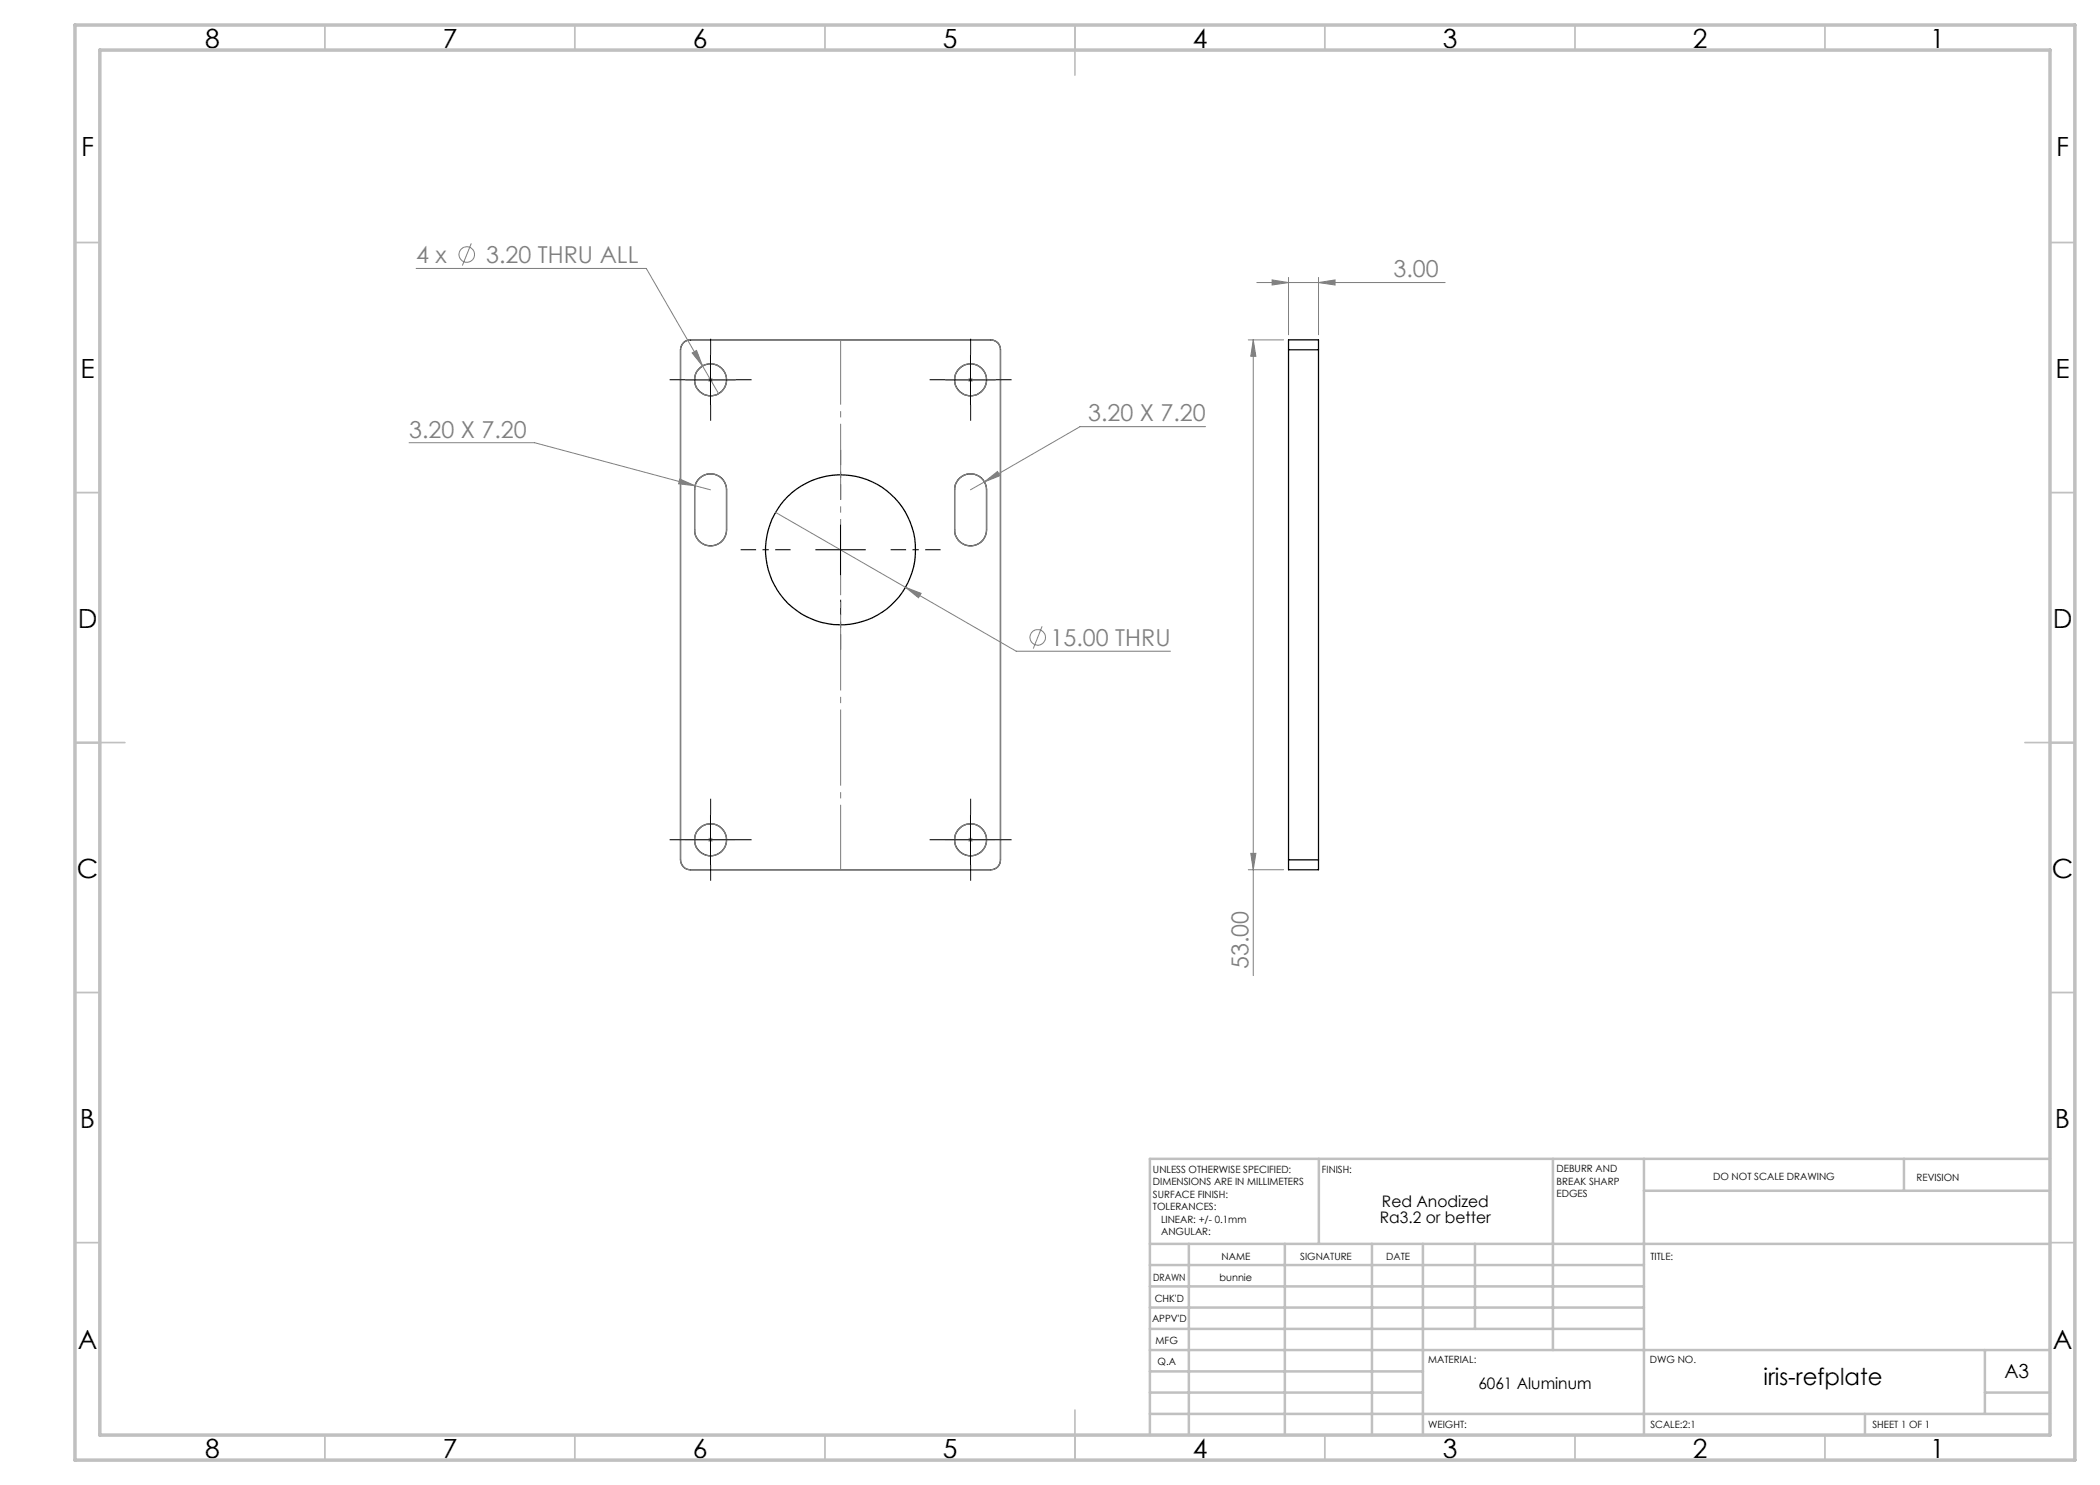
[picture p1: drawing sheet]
<svg xmlns="http://www.w3.org/2000/svg" width="420mm" height="297mm" viewBox="0 0 420 297" stroke-linecap="round" stroke-linejoin="round" font-family="sans-serif">
<g fill="none" stroke="#000" stroke-width=".25">
<path d="M136.7 68.5a1.91 1.91 0 0 1 1.4-.5h60a1.93 1.93 0 0 1 2 2v102a1.93 1.93 0 0 1-2 2h-60a1.99 1.99 0 0 1-2-2v-102l.2-.8zM257.7 70v-2h6v2M257.7 70h6M257.7 70v102M263.7 70v102M139.9 95.6a3.2 3.2 0 0 1 3.5-.6 3.2 3.2 0 0 1 1.9 3v8a3.2 3.2 0 0 1-3.2 3.2 3.2 3.2 0 0 1-3.2-3.2v-8a2.99 2.99 0 0 1 1-2.4zM191.9 95.6a3.2 3.2 0 0 1 3.5-.6 3.2 3.2 0 0 1 1.9 3v8a3.2 3.2 0 0 1-3.2 3.2 3.2 3.2 0 0 1-3.2-3.2v-8a2.99 2.99 0 0 1 1-2.4zM257.7 172v2h6v-2M257.7 172h6"/>
<circle cx="142.1" cy="75.9" r="3.2"/>
<circle cx="194.1" cy="75.9" r="3.2"/>
<circle cx="168.1" cy="110" r="15"/>
<circle cx="142.1" cy="168" r="3.2"/>
<circle cx="194.1" cy="168" r="3.2"/>
</g>
<g fill="none" stroke="#808080" stroke-width=".2">
<path d="M83.2 53.7h46.1l11.2 19.5M94.3 48.7l-1.8 4.4M251.4 56.5h37.6M254.4 56l3.3 .5-3.3 .5zM257.7 55.5v11.5M263.7 56.5l3.3-.5v1zM263.7 55.5v11.5M138.4 70.6l.9-.5 1.2 3.1zM140.5 73.2l3.2 5.5M141.6 76h1M141.7 75.6l.8 .7M142.1 75.5v1"/>
<path d="M142.5 75.6l-.8 .7M193.6 76h1M193.7 75.6l.8 .7M194.1 75.5v1M194.5 75.6l-.8 .7M249.7 68h7M250.6 68l.6 3.3h-1zM250.6 68v127.1M81.8 88.5h25.1l32.1 8.7M136 95.8l3 1.4-3.3-.4zM139 97.2l3.1 .8M196.9 96.4l2.6-2.1 .5 .8z"/>
<path d="M196.9 96.4l-2.8 1.6M241.1 85.3h-25.1l-19.1 11.1M155.1 102.5l48.1 27.7h30.9M181.1 117.5l3.1 1.2-.5 .9zM208.4 125.3l-1.7 4.4M141.6 168h1M141.7 167.6l.8 .7M142.1 167.5v1M142.5 167.6l-.8 .7M193.6 168h1M193.7 167.6l.8 .7M194.1 167.5v1"/>
<path d="M194.5 167.6l-.8 .7M249.7 174h7M250.2 170.7h1l-.6 3.3z"/>
<circle cx="93.3" cy="50.9" r="1.56"/>
<circle cx="207.5" cy="127.5" r="1.55"/>
</g>
<g fill="none" stroke="#808080" stroke-width=".25">
<path d="M136.8 68.5l1.1-.5h60.2a1.92 1.92 0 0 1 2 2v102a1.92 1.92 0 0 1-2 2h-60a1.98 1.98 0 0 1-2-2v-102a1.99 1.99 0 0 1 .7-1.5zM139.7 95.8a3.2 3.2 0 0 1 3.5-.8 3.2 3.2 0 0 1 2.1 3v8a3.2 3.2 0 0 1-3.2 3.2 3.2 3.2 0 0 1-3.2-3.2v-8a2.97 2.97 0 0 1 .8-2.2zM191.7 95.8a3.2 3.2 0 0 1 3.5-.8 3.2 3.2 0 0 1 2.1 3v8a3.2 3.2 0 0 1-3.2 3.2 3.2 3.2 0 0 1-3.2-3.2v-8a2.97 2.97 0 0 1 .8-2.2z"/>
<circle cx="142.1" cy="76" r="3.2"/>
<circle cx="194.1" cy="76" r="3.2"/>
<circle cx="142.1" cy="168" r="3.2"/>
<circle cx="194.1" cy="168" r="3.2"/>
</g>
<g fill="none" stroke="#000" stroke-width=".2" stroke-dasharray="15.2 1.3 1.3 1.3" stroke-linecap="butt">
<path d="M137.1 76h-3.2M142.1 71v-3.2M147.1 76h3.2M189.1 76h-3.2M194.1 71v-3.2M199.1 76h3.2M142.1 81v3.2M194.1 81v3.2M137.1 168h-3.2M142.1 163v-3.2M142.1 173v3.2M147.1 168h3.2"/>
<path d="M189.1 168h-3.2M194.1 163v-3.2M194.1 173v3.2M199.1 168h3.2"/>
</g>
<path d="M168.1 100v-10M158.1 110h-10M168.1 120v10M178.1 110h10" fill="none" stroke="#000" stroke-width=".2" stroke-dasharray="15.2 1.3 1.3 1.3" stroke-dashoffset="12.1" stroke-linecap="butt"/>
<path d="M168.1 68v106" fill="none" stroke="#808080" stroke-width=".2" stroke-dasharray="15.2 1.3 1.3 1.3" stroke-dashoffset="2.2" stroke-linecap="butt"/>
<g fill="none" stroke="#c0c0c0" stroke-width=".35">
<path d="M65 5v5M115 5v5M165 5v5M215 5v10M265 5v5M315 5v5M365 5v5M15 48.5h5M410 48.5h5M15 98.5h5M410 98.5h5M15 148.5h10"/>
<path d="M405 148.5h10M15 198.5h5M410 198.5h5M15 248.5h5M410 248.5h5M65 287v5M115 287v5M165 287v5M215 282v10M265 287v5M315 287v5M365 287v5"/>
</g>
<g fill="none" stroke="#c0c0c0" stroke-width=".5">
<path d="M263.8 231.8v17M310.6 231.8v38.2M328.8 231.8v55.2M328.8 238.2h81.2M380.8 231.8v6.4M410 231.8h-180v55.2M230 248.8h180M230 257.3h98.8M230 253h98.8M237.8 248.8v38.2M257 248.8v38.2M274.4 248.8v38.2"/>
<path d="M284.6 248.8v38.2M295 248.8v17M230 265.8h98.8M230 261.5h98.8M230 278.5h54.6M230 274.3h54.6M230 270h180M397 278.5h13M397 270v12.8M230 282.8h180M373 282.8v4.2"/>
</g>
<path d="M15 5h400v287h-400zM20 10h390v277h-390z" fill="none" stroke="#c0c0c0" stroke-width=".7"/>
<path d="M137.1 76h10M142.1 71v10M189.1 76h10M194.1 71v10M163.1 110h10M168.1 105v10M137.1 168h10M142.1 163v10M189.1 168h10M194.1 163v10" fill="none" stroke="#000" stroke-width=".2"/>
<g fill="#808080">
<path d="M138.4 70.6l2.1 2.6-1.2-3.1zM181.1 117.5l2.6 2.1 .5-.9zM136 95.8l-.3 1 3.3 .4zM196.9 96.4l3.1-1.3-.5-.8zM254.4 56l3.3 .5-3.3 .5zM263.7 56.5l3.3-.5v1z"/>
<path d="M250.2 170.7h1l-.6 3.3zM250.6 68l.6 3.3h-1z"/>
</g>
<g font-size="5.3">
<text x="41" y="9.5">8</text>
<text x="88.5" y="9.5">7</text>
<text x="138.5" y="9.5">6</text>
<text x="188.5" y="9.5">5</text>
<text x="238.5" y="9.5">4</text>
<text x="288.5" y="9.5">3</text>
<text x="338.5" y="9.5">2</text>
<text x="386" y="9.5">1</text>
<text x="16.2" y="31.3">F</text>
<text x="411.2" y="31.3">F</text>
<text x="16.1" y="75.5">E</text>
<text x="411.1" y="75.5">E</text>
<text x="15.5" y="125.5">D</text>
<text x="410.5" y="125.5">D</text>
<text x="15.4" y="175.5">C</text>
<text x="410.4" y="175.5">C</text>
<text x="16" y="225.5">B</text>
<text x="411" y="225.5">B</text>
<text x="15.5" y="269.8">A</text>
<text x="410.5" y="269.8">A</text>
<text x="41" y="291.5">8</text>
<text x="88.5" y="291.5">7</text>
<text x="138.5" y="291.5">6</text>
<text x="188.5" y="291.5">5</text>
<text x="238.5" y="291.5">4</text>
<text x="288.5" y="291.5">3</text>
<text x="338.5" y="291.5">2</text>
<text x="386" y="291.5">1</text>
</g>
<g font-size="4.7" fill="#808080">
<text x="83.3" y="52.6">4 x</text>
<text x="97.2" y="52.6">3.20 THRU ALL</text>
<text x="278.7" y="55.5">3.00</text>
<text x="81.8" y="87.5">3.20 X 7.20</text>
<text x="217.6" y="84.3">3.20 X 7.20</text>
<text x="210.1" y="129.2">15.00 THRU</text>
<text x="249.7" y="193.8" transform="rotate(-90 249.7 193.8)">53.00</text>
</g>
<text font-size="4.7" x="352.7" y="277">iris-refplate</text>
<text font-size="3.9" x="400.9" y="275.5">A3</text>
<g font-size="3.2">
<text x="276" y="244.6">Ra3.2 or better</text>
<text x="276.4" y="241.4">Red Anodized</text>
<text x="295.7" y="277.9">6061 Aluminum</text>
</g>
<g font-size="2">
<text x="230.6" y="234.6">UNLESS OTHERWISE SPECIFIED:</text>
<text x="230.6" y="237.1">DIMENSIONS ARE IN MILLIMETERS</text>
<text x="230.6" y="239.6">SURFACE FINISH:</text>
<text x="264.4" y="234.6">FINISH:</text>
<text x="311.3" y="234.5">DEBURR AND</text>
<text x="311.3" y="237">BREAK SHARP</text>
<text x="311.3" y="239.5">EDGES</text>
<text x="342.6" y="236">DO NOT SCALE DRAWING</text>
<text x="383.3" y="236.2">REVISION</text>
<text x="230.6" y="242.1">TOLERANCES:</text>
<text x="232.2" y="244.6">LINEAR: +/- 0.1mm</text>
<text x="232.2" y="247.1">ANGULAR:</text>
<text x="244.3" y="252">NAME</text>
<text x="260" y="251.9">SIGNATURE</text>
<text x="277.2" y="251.9">DATE</text>
<text x="330.1" y="251.9">TITLE:</text>
<text x="230.6" y="256.1">DRAWN</text>
<text x="243.9" y="256.1">bunnie</text>
<text x="230.9" y="260.3">CHK'D</text>
<text x="230.4" y="264.4">APPV'D</text>
<text x="231.1" y="268.8">MFG</text>
<text x="231.5" y="273">Q.A</text>
<text x="285.6" y="272.5">MATERIAL:</text>
<text x="330" y="272.5">DWG NO.</text>
<text x="285.6" y="285.5">WEIGHT:</text>
<text x="330.1" y="285.6">SCALE:2:1</text>
<text x="374.5" y="285.6">SHEET 1 OF 1</text>
</g>
</svg>
